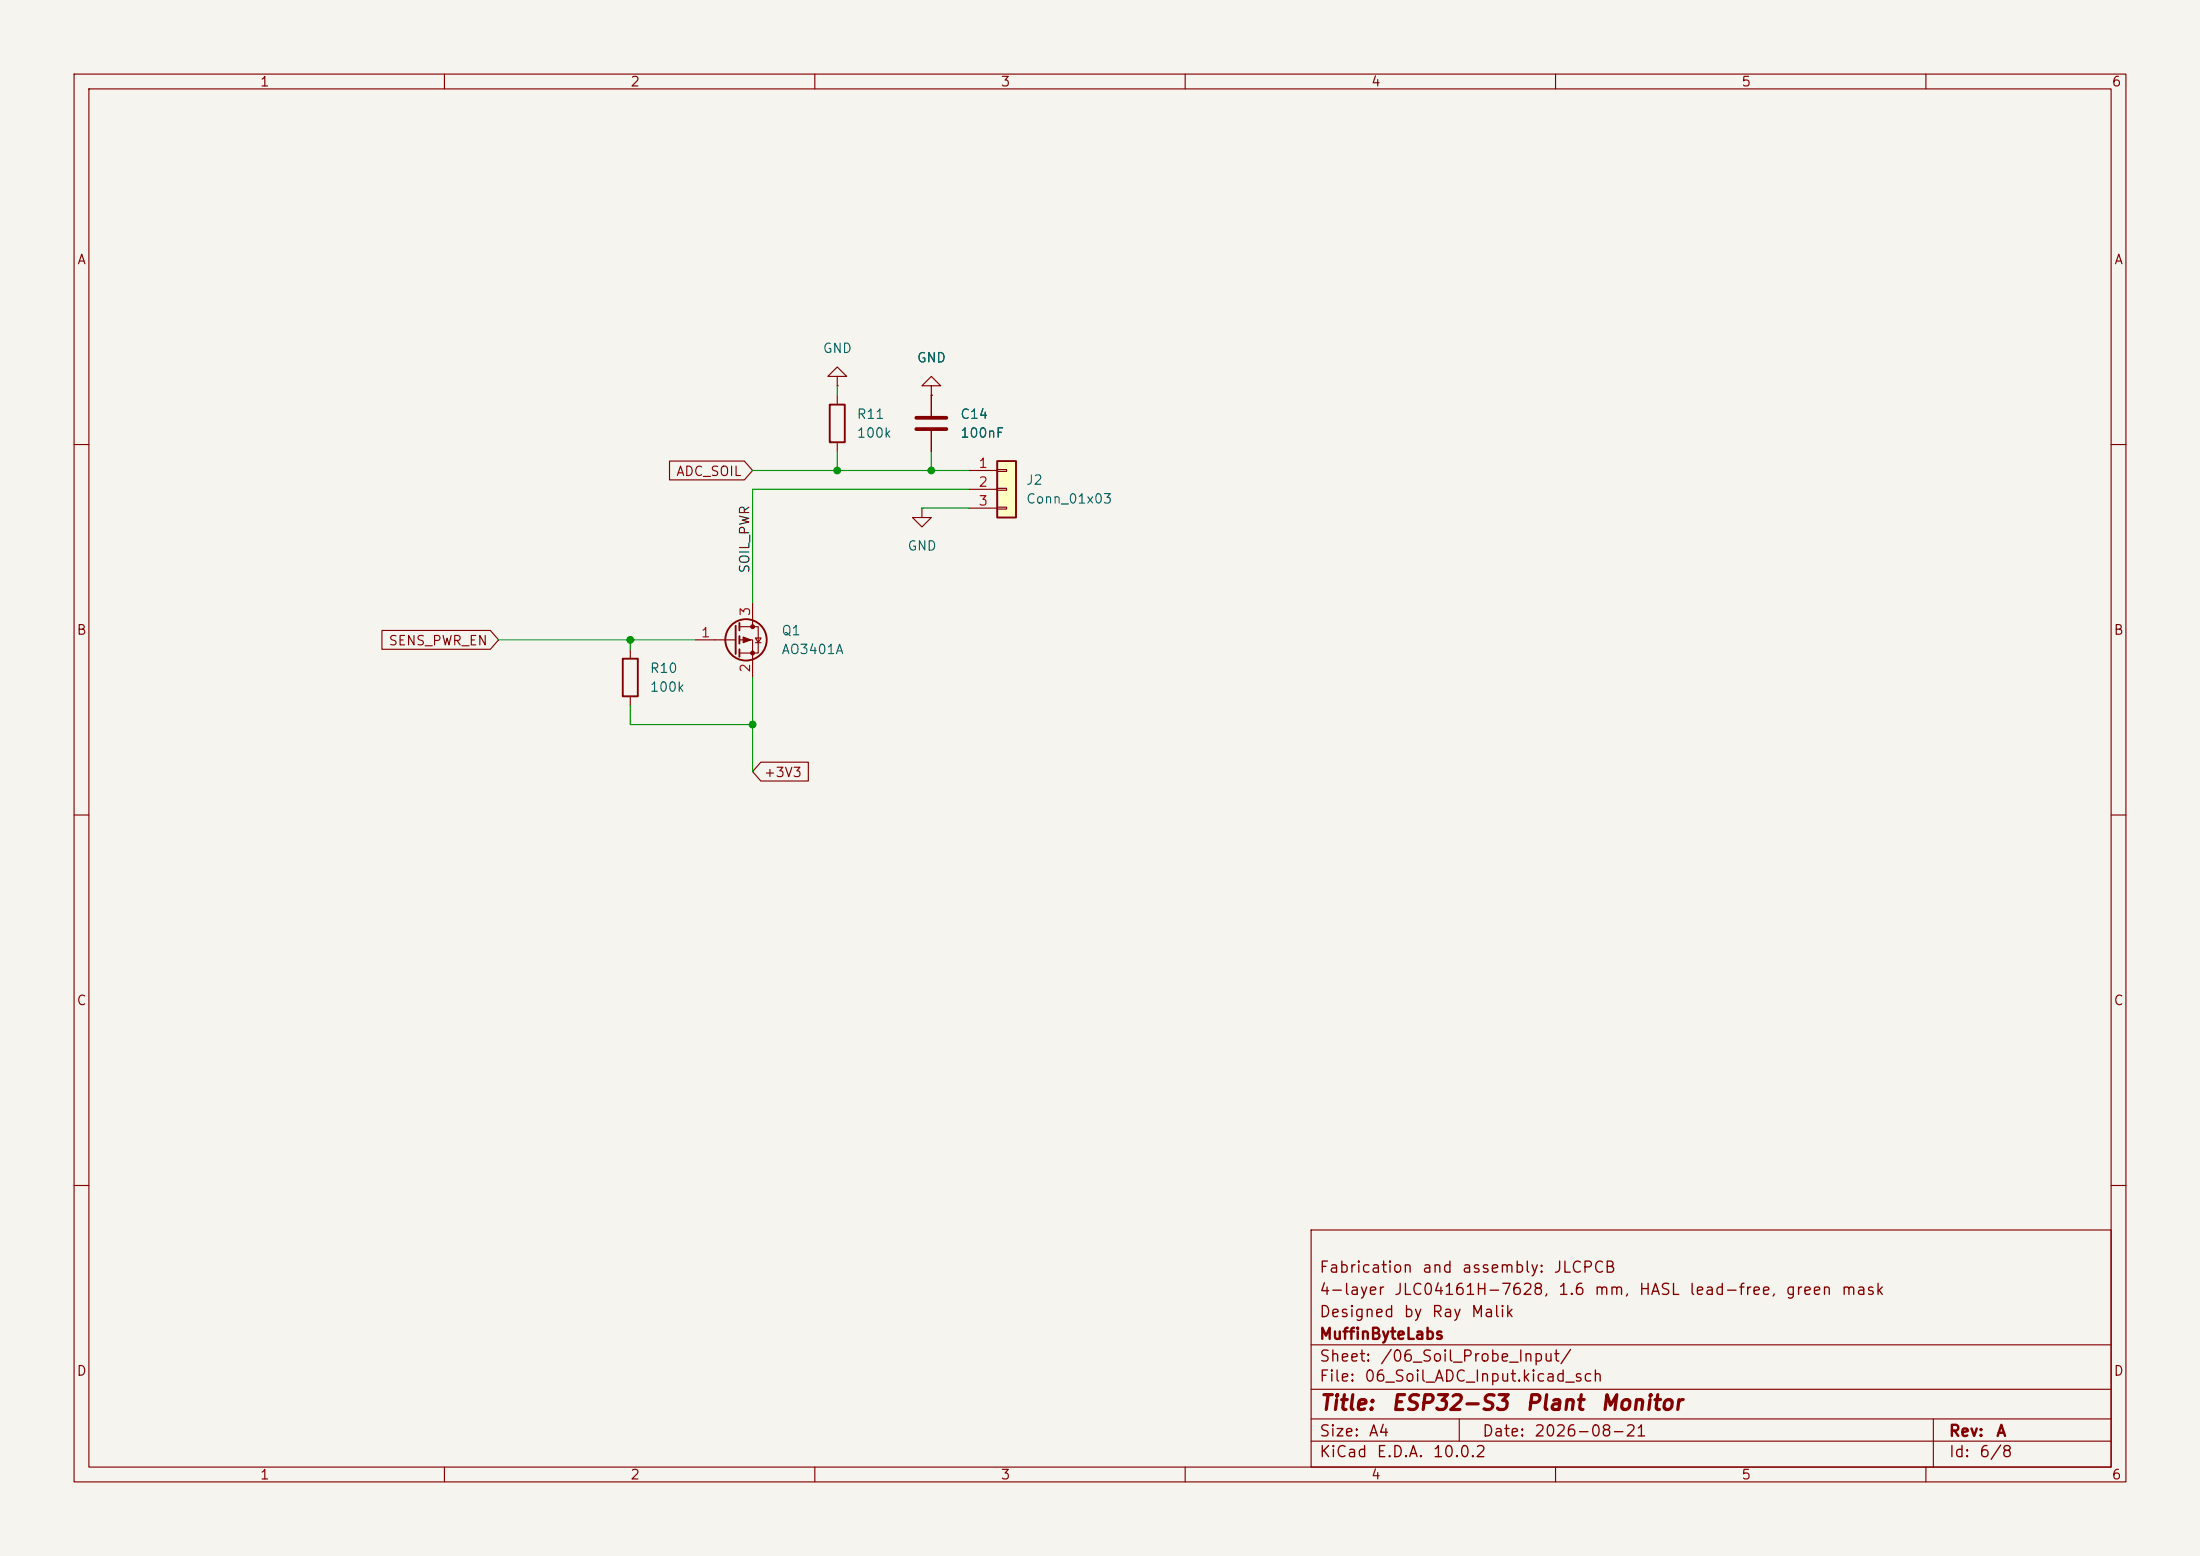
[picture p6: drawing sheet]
<svg xmlns="http://www.w3.org/2000/svg" width="297mm" height="210mm" viewBox="0 0 297 210" stroke-linecap="round" stroke-linejoin="round" font-family="sans-serif">
<path d="M0 0h297v210h-297z" fill="#f5f4ef" stroke="#f5f4ef" stroke-width=".14"/>
<g fill="none" stroke="#840000" stroke-width=".15">
<path d="M10 10h277v190h-277zM12 12h273v186h-273zM60 10v2M110 10v2M160 10v2M210 10v2M260 10v2M125.7 53.3v2.8M125.7 58.2v2.8M10 60h2M124.5 68.6v1.3h1.2l-1.2 1.2-1.3-1.2h1.3M124.5 68.6h.1"/>
<path d="M285 60h2M10 110h2M285 110h2M10 160h2M177 166h108v32h-108zM285 160h2M60 198v2M110 198v2M160 198v2M177 194.5h108M177 191.5h108M177 187.5h108"/>
<path d="M177 181.5h108M197 191.5v3M210 198v2M260 198v2M261 191.5v6.5"/>
</g>
<path d="M123.7 56.4h4.1M123.7 57.9h4.1" fill="none" stroke="#840000" stroke-width=".51"/>
<path d="M134.6 62.2h2.6v7.7h-2.6z" fill="#ffffc2"/>
<g fill="none" stroke="#840000" stroke-width=".25">
<path d="M112 54.6h2v5.1h-2zM134.6 62.2h2.6v7.7h-2.6zM84.1 88.9h2v5.1h-2zM99.3 84.5v3.8M99.8 84.1v1M99.8 85.9v1M99.8 87.6v1"/>
<circle cx="100.7" cy="86.4" r="2.79"/>
</g>
<g fill="none" stroke="#840000" stroke-width=".15">
<path d="M113 50.8h1.3l-1.3-1.3-1.2 1.3h1.2v1.3M113 52.1h.1M113 53.3v1.3M113 59.7v1.3M125.7 52.1h1.3l-1.3-1.3-1.2 1.3h1.2v1.2M125.7 53.3h.1M125.7 53.3v2.8M125.7 58.2v2.8M90.4 62.2h10.1l1.1 1.3-1.1 1.3h-10.1zM130.8 63.5h3.8M130.8 66h3.8M130.8 68.6h3.8"/>
<path d="M134.6 63.4h1.3v.2h-1.3zM134.6 65.9h1.3v.3h-1.3zM134.6 68.5h1.3v.2h-1.3zM51.6 85.1h14.6l1.1 1.3-1.1 1.2h-14.6zM85.1 87.6v1.3M85.1 94v1.3M94 86.4h5.3M99.8 84.6h2.6v3.5h-2.6M99.8 86.4h1.8v5M101.6 81.3v3.3M102 86.1h.7l-.3 .6zM102 86.7h.7"/>
<path d="M102.7 102.9h6.4v2.5h-6.4l-1.1-1.3z"/>
</g>
<g fill="#840000" stroke="#840000" stroke-width=".15">
<path d="M100.3 86l1 .4-1 .3z"/>
<circle cx="101.6" cy="84.6" r=".25"/>
<circle cx="101.6" cy="88.1" r=".25"/>
</g>
<path d="M113 52.1v1.2M101.6 63.5h29.2M113 61v2.5M124.5 68.6h6.3M125.7 61v2.5M130.8 66h-29.2v15.3M67.3 86.4h26.7M85.1 86.4v1.2M85.1 95.3v2.5h16.5M101.6 91.4v12.7" fill="none" stroke="#009600" stroke-width=".15"/>
<g fill="#009600" stroke="#009600" stroke-width=".14">
<circle cx="125.7" cy="63.5" r=".46"/>
<circle cx="113" cy="63.5" r=".46"/>
<circle cx="85.1" cy="86.4" r=".46"/>
<circle cx="101.6" cy="97.8" r=".46"/>
</g>
<g font-size="2" fill="#840000">
<text x="178" y="190.8">Title:</text>
<text x="187.7" y="190.8">ESP32-S3</text>
<text x="205.8" y="190.8">Plant</text>
<text x="215.9" y="190.8">Monitor</text>
</g>
<g font-size="1.5" fill="#840000">
<text x="178" y="172.2">Fabrication</text>
<text x="191.9" y="172.2">and</text>
<text x="197.2" y="172.2">assembly:</text>
<text x="209.6" y="172.2">JLCPCB</text>
<text x="178" y="178.2">Designed</text>
<text x="178" y="175.2">4-layer</text>
<text x="188.1" y="175.2">JLC04161H-7628,</text>
<text x="189.4" y="178.2">by</text>
<text x="193.2" y="178.2">Ray</text>
<text x="198.5" y="178.2">Malik</text>
<text x="210.2" y="175.2">1.6</text>
<text x="215.1" y="175.2">mm,</text>
<text x="221.1" y="175.2">HASL</text>
<text x="227.9" y="175.2">lead-free,</text>
<text x="240.9" y="175.2">green</text>
<text x="248.5" y="175.2">mask</text>
<text x="178" y="184.2">Sheet:</text>
<text x="178" y="181.2">MuffinByteLabs</text>
<text x="186.2" y="184.2">/06_Soil_Probe_Input/</text>
<text x="178" y="186.9">File:</text>
<text x="184.1" y="186.9">06_Soil_ADC_Input.kicad_sch</text>
<text x="178" y="197.1">KiCad</text>
<text x="178" y="194.3">Size:</text>
<text x="184.7" y="194.3">A4</text>
<text x="185.7" y="197.1">E.D.A.</text>
<text x="193.3" y="197.1">10.0.2</text>
<text x="200" y="194.3">Date:</text>
<text x="207" y="194.3">2026-08-21</text>
<text x="263" y="194.3">Rev:</text>
<text x="263" y="197.1">Id:</text>
<text x="267.1" y="197.1">6/8</text>
<text x="269.4" y="194.3">A</text>
</g>
<g font-size="1.3" fill="#840000">
<text x="35" y="12">1</text>
<text x="85" y="12">2</text>
<text x="135" y="12">3</text>
<text x="185" y="12">4</text>
<text x="235" y="12">5</text>
<text x="285" y="12">6</text>
<text x="10.3" y="36">A</text>
<text x="285.3" y="36">A</text>
<text x="91.2" y="64.6">ADC_SOIL</text>
<text x="10.3" y="86">B</text>
<text x="52.4" y="87.4">SENS_PWR_EN</text>
<text x="285.3" y="86">B</text>
<text x="103" y="105.2">+3V3</text>
<text x="10.3" y="136">C</text>
<text x="285.3" y="136">C</text>
<text x="10.3" y="186">D</text>
<text x="285.3" y="186">D</text>
<text x="35" y="200">1</text>
<text x="85" y="200">2</text>
<text x="135" y="200">3</text>
<text x="185" y="200">4</text>
<text x="235" y="200">5</text>
<text x="285" y="200">6</text>
</g>
<g font-size="1.3" fill="#006464">
<text x="111" y="48">GND</text>
<text x="123.7" y="49.2">GND</text>
<text x="115.6" y="56.9">R11</text>
<text x="115.6" y="59.4">100k</text>
<text x="129.5" y="59.4">100nF</text>
<text x="129.5" y="56.9">C14</text>
<text x="138.4" y="65.7">J2</text>
<text x="138.4" y="68.3">Conn_01x03</text>
<text x="122.4" y="74.6">GND</text>
<text x="105.4" y="88.6">AO3401A</text>
<text x="105.4" y="86.1">Q1</text>
<text x="87.6" y="91.1">R10</text>
<text x="87.6" y="93.7">100k</text>
</g>
<g font-size="1.3" fill="#a90000">
<text x="132" y="63.5">1</text>
<text x="132" y="66">2</text>
<text x="132" y="68.6">3</text>
<text x="101.6" y="83.3" transform="rotate(-90 101.6 83.3)">3</text>
<text x="94.5" y="86.3">1</text>
<text x="101.6" y="90.9" transform="rotate(-90 101.6 90.9)">2</text>
</g>
<text font-size="1.3" fill="#0f0f0f" x="101.5" y="77.5" transform="rotate(-90 101.5 77.5)">SOIL_PWR</text>
</svg>
